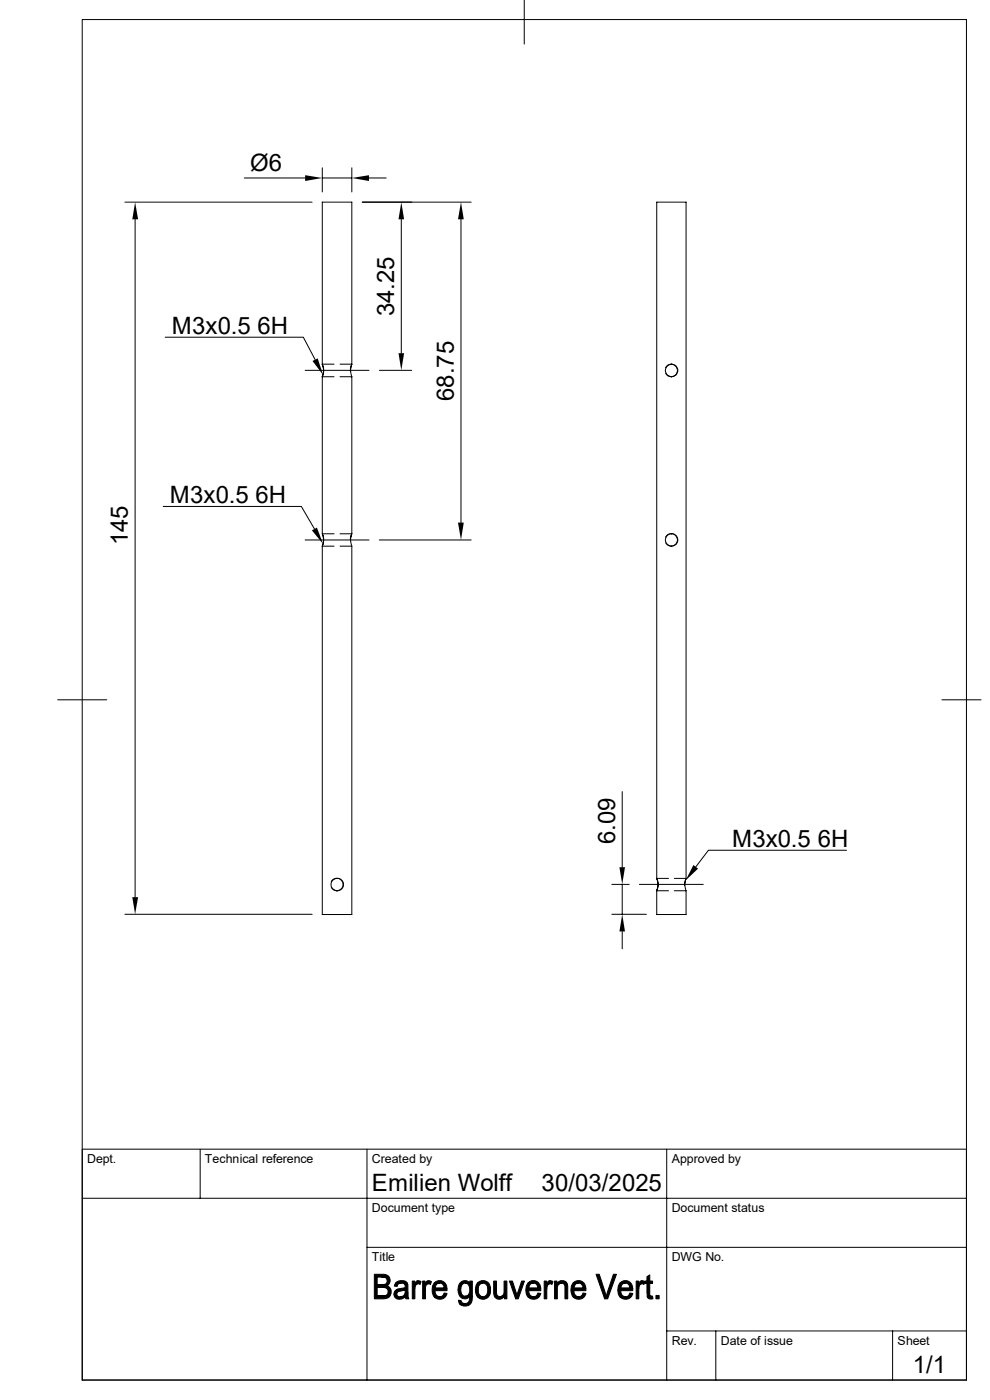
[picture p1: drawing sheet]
<svg xmlns="http://www.w3.org/2000/svg" width="210mm" height="297mm" viewBox="0 0 210 297" stroke-linecap="round" stroke-linejoin="round" font-family="sans-serif">
<g fill="none" stroke="#000" stroke-width=".21">
<path d="M17.4 4.1h187.6v288.7h-187.6zM111.2 0v9.4M51.8 37.8h12.9M68.4 35.6v5.1M68.4 37.8h6.2M74.6 35.6v5.1M78.3 37.8h3.6M26.5 42.9h39.7M28.7 46.5v143.8M76.8 42.9h23.1M85.1 46.5v28.4M97.8 46.5v64.4"/>
<path d="M35.1 71.5h29.2l2.5 4.8M64.7 78.6h13.6M68.4 77.3a3.1 3.1 0 0 1 0 2.6 3.6 3.6 0 0 0 0-2.6zM70.9 77.3h-2.5v-34.4h6.2v34.4M70.9 79.9h-2.5v33.3h2.5M72.1 77.3h2.5M72.1 79.9h2.5M74.6 77.3a3.6 3.6 0 0 0 0 2.6M74.6 77.3l-.2 .6-.1 .8M74.6 79.9v33.3M80.5 78.6h6.8M141.2 78l.5-.5a1.32 1.32 0 0 1 1.8 .4 1.32 1.32 0 0 1-.5 1.8 1.32 1.32 0 0 1-1.8-.5"/>
<path d="M142.4 77.3h.1M142.4 79.9h.1M34.6 107.4h29.3l2.8 4.8M64.7 114.6h13.6M68.4 113.2l.3 1.1-.3 1.6 .2-1.1zM70.9 115.9h-2.5v78.1h6.2v-78.1M72.1 113.2h2.5M72.1 115.9h2.5M74.6 113.2l-.2 1.1 .2 1.6M74.6 113.2l-.2 .7-.1 .8M80.5 114.6h19.4M141.2 114l.5-.6a1.32 1.32 0 0 1 1.8 .5 1.32 1.32 0 0 1-.5 1.8 1.32 1.32 0 0 1-1.8-.6"/>
<path d="M142.4 113.2h.1M142.4 115.9h.1M12.2 148.5h10.4M199.8 148.5h8.3M132 167.9v16.1M26.5 194h39.7M70.3 187.1l.4-.6a1.33 1.33 0 0 1 2 .8 1.33 1.33 0 0 1-1.2 1.7M70.3 188.3l.6 .5 .6 .2M71.5 186.4h.1M129.8 194h7.3M129.8 187.6h3.7M132 187.6v6.4"/>
<path d="M132 197.6v3.7M135.6 187.6h13.6M139.3 186.4l.1 .3a2.93 2.93 0 0 1-.1 2.3l.3-1.1zM141.8 189h-2.5v5h6.2v-5M141.8 186.4h-2.5v-143.5h6.2v143.5M143 189h2.5M145.5 186.4l-.3 1.4M145.5 186.4l-.2 1 .2 1.6M145.6 186.4h-2.6M179.6 180.4h-29.3l-2.7 3.5M17.4 254.2h187.6M42.5 243.8v10.4"/>
<path d="M77.9 243.8v49M141.4 243.8v49M205 243.8h-187.6v49M77.9 264.6h127.1M141.4 282.4h63.6M151.8 282.4v10.4M189.4 282.4v10.4"/>
<circle cx="142.5" cy="78.6" r="1.31"/>
<circle cx="142.5" cy="114.5" r="1.31"/>
<circle cx="71.6" cy="187.7" r="1.32"/>
</g>
<g fill="#000" stroke="#000" stroke-width=".21">
<path d="M79.4 270.3l2.3 .1 .9 .5h-2.6v1.6l2.3 .1-.2 .2 .5 .3h-2.6v1.8l2.7 .1-.3 .3-.9 .2h-2.1z" fill-rule="evenodd"/>
<path d="M81 270.9h1.5l.3 .6-.2 .7-.3 .4-2.3-.1h1.1a.85 .85 0 0 0 1-.8 .85 .85 0 0 0-1.1-.8z" fill-rule="evenodd"/>
<path d="M81.1 273.1h1.5l.4 .6v.6l-.3 .7-2.7-.1h1.2a.93 .93 0 0 0 1.1-.9 .93 .93 0 0 0-1.2-.9z" fill-rule="evenodd"/>
<path d="M83.9 272.3l1.2-.1h-.1a.79 .79 0 0 0-.8 .7l-.5-.1z" fill-rule="evenodd"/>
<path d="M83.9 273.7l.2-.1h1.9l-.9 .3a.64 .64 0 0 0-.9 .5 .64 .64 0 0 0 .7 .7l1 .1a1.29 1.29 0 0 1-1.4 .4 1.29 1.29 0 0 1-.9-1.2z" fill-rule="evenodd"/>
<path d="M84 272.1a1.66 1.66 0 0 1 2.4 .2l.2 2.8 .1 .4h-.6l-.1-.4h-.7l.6-.5 .1-1h-1.9l1.2-.3a.55 .55 0 0 0 .7-.5 .55 .55 0 0 0-.7-.6z" fill-rule="evenodd"/>
<path d="M84.9 275.1h1.1z" fill-rule="evenodd"/>
<path d="M87.5 271.8h.5v.5h.7l-.4 .2-.2 .6-.1 2.4h-.5z" fill-rule="evenodd"/>
<path d="M88.3 271.8l.5-.1 .5 .2-.2 .6-.4-.2h-.7z" fill-rule="evenodd"/>
<path d="M89.7 271.8h.5v.5h.7l-.3 .2-.3 .6v2.4h-.6z" fill-rule="evenodd"/>
<path d="M90.6 271.8a.79 .79 0 0 1 .9 .1l-.2 .6-.4-.2h-.7z" fill-rule="evenodd"/>
<path d="M92.1 272.2h1.2l-.6 .2-.4 .9h2.5v.5h-2.5l.3 1 .7 .3h-1.2a2.55 2.55 0 0 1 0-2.9z" fill-rule="evenodd"/>
<path d="M92.1 272.2a1.55 1.55 0 0 1 1.8-.4 1.55 1.55 0 0 1 .9 1.5h-2.5h1.9l-.2-.7-.4-.4z" fill-rule="evenodd"/>
<path d="M92.1 275.1h1.5l.4-.4 .2-.4 .6 .1a1.57 1.57 0 0 1-1.1 1.2 1.57 1.57 0 0 1-1.6-.5z" fill-rule="evenodd"/>
<path d="M97.3 275.8l.5 .1a.74 .74 0 0 0 .8 .7h-1.1z" fill-rule="evenodd"/>
<path d="M97.8 271.9a1.32 1.32 0 0 1 1.9 .3h-1a1.61 1.61 0 0 0-.6 2.6l.5 .2h1.6h-.6a1.38 1.38 0 0 1-1.6 .4 1.38 1.38 0 0 1-.8-1.5 2.17 2.17 0 0 1 .6-2z" fill-rule="evenodd"/>
<path d="M98.7 272.2h1z" fill-rule="evenodd"/>
<path d="M97.5 276.6h1.1a1.02 1.02 0 0 0 1-1.4v-.2h.6a1.62 1.62 0 0 1-.7 1.9 1.62 1.62 0 0 1-2-.3z" fill-rule="evenodd"/>
<path d="M98.8 272.2h.9v-.4h.5v3.2h-1.5a1.48 1.48 0 0 0 .8-2.2l-.3-.4z" fill-rule="evenodd"/>
<path d="M101.2 272.3l1.2-.1a1.62 1.62 0 0 0-.5 2.7l.5 .2h-1.1a2.59 2.59 0 0 1-.1-2.8z" fill-rule="evenodd"/>
<path d="M101.3 272.1a1.69 1.69 0 0 1 2.1-.1 1.69 1.69 0 0 1 .7 1.9 1.59 1.59 0 0 1-1 1.6 1.59 1.59 0 0 1-1.8-.4h1.1a1.43 1.43 0 0 0 1-1.9l-.2-.6-.4-.4z" fill-rule="evenodd"/>
<path d="M104.7 271.8h.6l.1 2.7a.59 .59 0 0 0 .6 .6h.9a1.23 1.23 0 0 1-1.5 .4 1.23 1.23 0 0 1-.7-1.4z" fill-rule="evenodd"/>
<path d="M106 275.1l.5-.2 .5 .1-.1 .1z" fill-rule="evenodd"/>
<path d="M106.9 271.8h.6v3.7h-.5v-.5l-.5-.1 .3-.3 .1-.4z" fill-rule="evenodd"/>
<path d="M108.1 271.8h.6l.9 2.9-.2 .8z" fill-rule="evenodd"/>
<path d="M110.7 271.8h.6l-1.4 3.7h-.5z" fill-rule="evenodd"/>
<path d="M111.9 272.3l.1-.1h1.2l-.8 .4-.2 .7h2.5v.5h-2.6l.3 .9 .8 .4h-1.2a2.59 2.59 0 0 1-.1-2.8z" fill-rule="evenodd"/>
<path d="M112 272.2a1.56 1.56 0 0 1 1.8-.4 1.56 1.56 0 0 1 .9 1.5h-2.5h1.9l-.2-.7-.4-.4z" fill-rule="evenodd"/>
<path d="M112 275.1h1.5l.4-.4 .2-.4 .6 .1a1.57 1.57 0 0 1-1.1 1.2 1.57 1.57 0 0 1-1.6-.5z" fill-rule="evenodd"/>
<path d="M115.4 271.8h.6v.5h.7l-.4 .2-.3 .6v2.4h-.6z" fill-rule="evenodd"/>
<path d="M116.3 271.8l.5-.1 .5 .2-.2 .6-.4-.2h-.7z" fill-rule="evenodd"/>
<path d="M117.6 271.8h.6v.5h.5l-.3 .4-.2 .3v2.5h-.6z" fill-rule="evenodd"/>
<path d="M118.2 272.3l.9-.1z" fill-rule="evenodd"/>
<path d="M118.4 272a1.24 1.24 0 0 1 1.5-.2 1.24 1.24 0 0 1 .5 1.4v2.3h-.6v-2.2a.78 .78 0 0 0-.7-1.1h-.9z" fill-rule="evenodd"/>
<path d="M121.5 272.2h1.2l-.6 .2-.3 .9h2.5v.5h-2.5l.2 1 .8 .3h-1.2a2.55 2.55 0 0 1-.1-2.9z" fill-rule="evenodd"/>
<path d="M121.6 272.2a1.55 1.55 0 0 1 1.7-.4 1.55 1.55 0 0 1 1 1.5h-2.5h1.9l-.2-.7-.4-.4z" fill-rule="evenodd"/>
<path d="M121.6 275.1h1.4l.5-.4 .2-.4 .6 .1a1.57 1.57 0 0 1-1.1 1.2 1.57 1.57 0 0 1-1.6-.5z" fill-rule="evenodd"/>
<path d="M126.4 270.3h.7l1.5 4.7-.3 .5z" fill-rule="evenodd"/>
<path d="M130.1 270.3h.7l-1.9 5.2h-.6l.3-.5z" fill-rule="evenodd"/>
<path d="M131.4 272.3l.1-.1h1.2l-.8 .4-.2 .7h2.5v.5h-2.5l.3 .9 .7 .4h-1.2a2.59 2.59 0 0 1-.1-2.8z" fill-rule="evenodd"/>
<path d="M131.5 272.2a1.56 1.56 0 0 1 1.8-.4 1.56 1.56 0 0 1 .9 1.5h-2.5h1.9l-.2-.7-.4-.4z" fill-rule="evenodd"/>
<path d="M131.5 275.1h1.5l.4-.4 .2-.4 .6 .1a1.57 1.57 0 0 1-1.1 1.2 1.57 1.57 0 0 1-1.6-.5z" fill-rule="evenodd"/>
<path d="M135 271.8h.5v.5h.7l-.4 .2-.2 .6-.1 2.4h-.5z" fill-rule="evenodd"/>
<path d="M135.8 271.8l.6-.1 .4 .2-.2 .6-.4-.2h-.7z" fill-rule="evenodd"/>
<path d="M137.2 270.8l.6-.3v1.3h.6v.5h-.6v2.4l.2 .3h.2h-.9l-.1-2.7h-.4v-.5h.4z" fill-rule="evenodd"/>
<path d="M137.3 275h1.1l.1 .5-.4 .1a.74 .74 0 0 1-.8-.6z" fill-rule="evenodd"/>
<path d="M139.1 274.8h.7v.7h-.7z" fill-rule="evenodd"/>
</g>
<g fill="#000">
<path d="M64.7 37.2l3.7 .6-3.7 .6zM74.6 37.8l3.7-.6v1.2zM28.7 42.9l.6 3.6h-1.2zM85.1 42.9l.6 3.6h-1.2zM97.8 42.9l.6 3.6h-1.2zM66.3 76.6l1.1-.6 1.1 3.5zM84.5 74.9h1.2l-.6 3.7zM66.2 112.5l1-.6 1.3 3.5zM97.2 110.9h1.2l-.6 3.7zM28.1 190.3h1.2l-.6 3.7zM132 194l.6 3.6h-1.2zM131.4 184h1.2l-.6 3.6z"/>
<path d="M147.1 183.5l1 .8-2.7 2.5z"/>
</g>
<g font-size="5.1">
<text x="53.1" y="36.2">Ø6</text>
<text x="36.5" y="70.8">M3x0.5 6H</text>
<text x="83.6" y="67.1" transform="rotate(-90 83.6 67.1)">34.25</text>
<text x="96.3" y="85.1" transform="rotate(-90 96.3 85.1)">68.75</text>
<text x="36.1" y="106.7">M3x0.5 6H</text>
<text x="27.1" y="115.7" transform="rotate(-90 27.1 115.7)">145</text>
<text x="130.5" y="179.1" transform="rotate(-90 130.5 179.1)">6.09</text>
<text x="155.3" y="179.6">M3x0.5 6H</text>
<text x="78.9" y="252.6">Emilien Wolff</text>
<text x="114.9" y="252.6">30/03/2025</text>
<text x="193.6" y="291.4">1/1</text>
</g>
<g font-size="2.6">
<text x="18.5" y="246.7">Dept.</text>
<text x="43.5" y="246.7">Technical reference</text>
<text x="78.9" y="246.7">Created by</text>
<text x="142.5" y="246.7">Approved by</text>
<text x="78.9" y="257.1">Document type</text>
<text x="142.5" y="257.1">Document status</text>
<text x="78.9" y="267.5">Title</text>
<text x="142.5" y="267.5">DWG No.</text>
<text x="142.5" y="285.3">Rev.</text>
<text x="152.9" y="285.3">Date of issue</text>
<text x="190.4" y="285.3">Sheet</text>
</g>
</svg>
